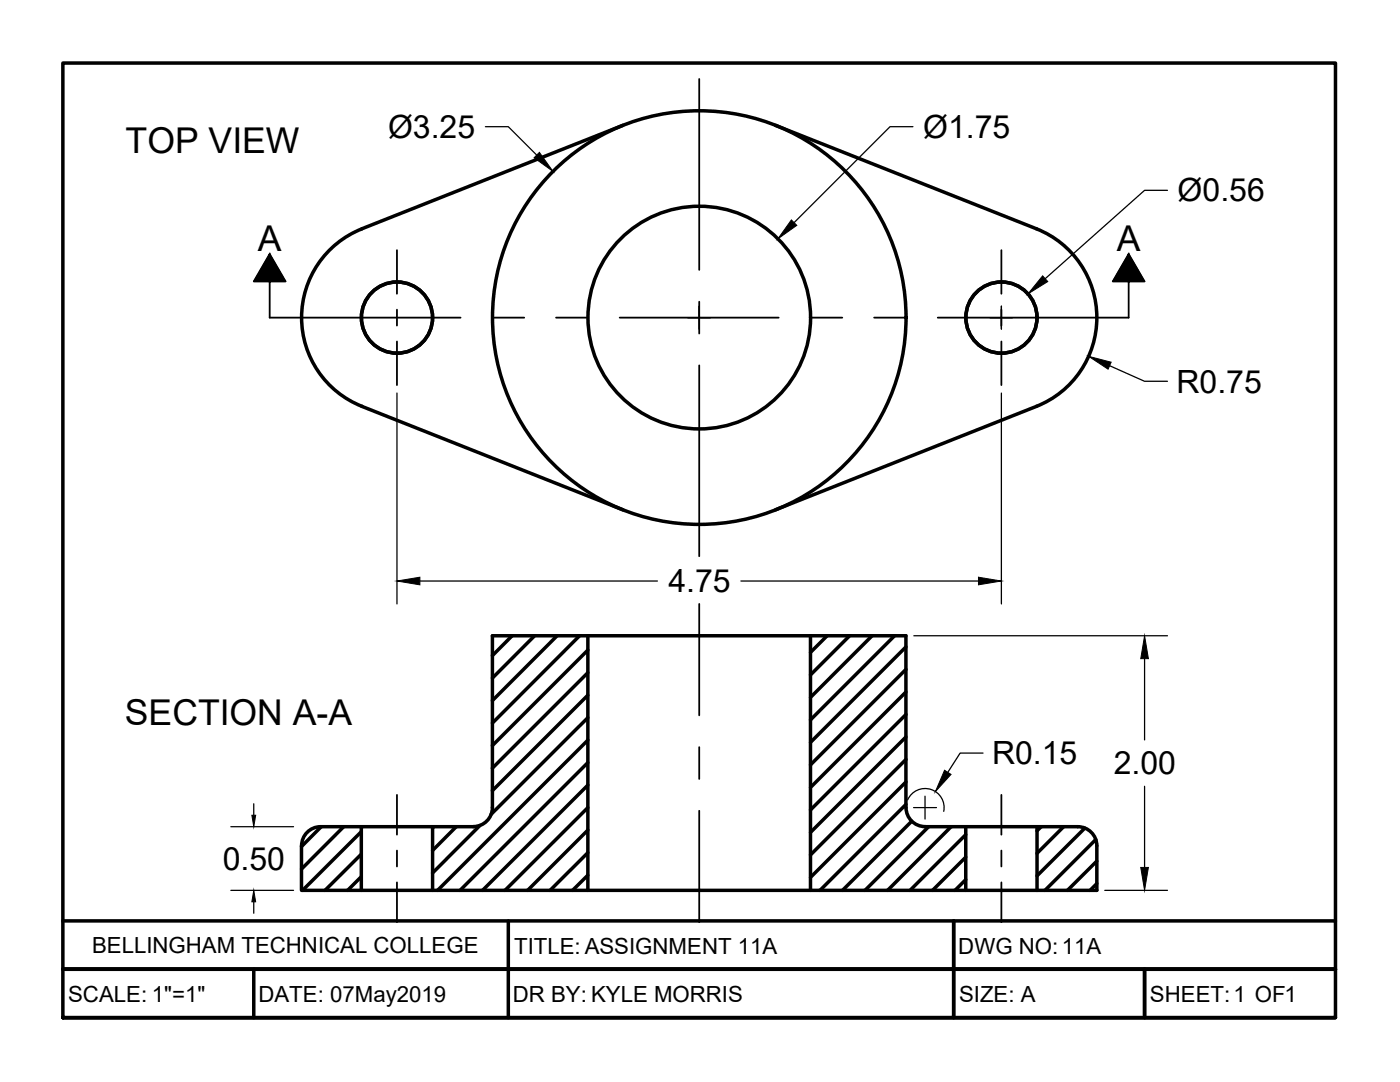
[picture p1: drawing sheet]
<svg xmlns="http://www.w3.org/2000/svg" width="279mm" height="216mm" viewBox="0 0 279 216" stroke-linecap="round" stroke-linejoin="round" font-family="sans-serif">
<!-- layer: Object -->
<g fill="none" stroke="#000" stroke-width=".7">
<path d="M124.3 25l-52.1 20.7a19 19 0 0 0-12 17.7 19 19 0 0 0 12 17.7l52.1 20.6M154.7 25l52.2 20.7a19 19 0 0 1 12 17.7 19 19 0 0 1-12 17.7l-52.2 20.6M102.2 126.9l-3.9 3.9M106.7 126.9l-8.4 8.4M111.2 126.9l-12.9 12.9M115.7 126.9l-17.4 17.4M117.3 129.7l-19 19.1M117.3 134.2l-19 19.1M117.3 138.7l-19 19.1M117.3 126.9v50.8M161.7 126.9v50.8M165.1 126.9l-3.4 3.3"/>
<path d="M169.6 126.9l-7.9 7.8M174 126.9l-12.3 12.3M178.5 126.9l-16.8 16.7M180.8 129.1l-19.1 19M180.8 133.6l-19.1 19M180.8 138.1l-19.1 19M117.3 143.2l-19.3 19.3M117.3 147.7l-30 30M117.3 152.2l-25.5 25.5M117.3 156.7l-21 21M180.8 142.6l-19.1 19M180.8 147.1l-19.1 19"/>
<path d="M180.8 151.5l-19.1 19.1M180.8 156l-19.1 19.1M60.2 168.8v8.9h158.7v-8.9M64 165l30.5-.1a3.8 3.8 0 0 0 3.8-3.8v-34.2h82.5v34.2a3.8 3.8 0 0 0 3.8 3.8l30.5 .1a3.8 3.8 0 0 1 3.8 3.8M64 165a3.8 3.8 0 0 0-3.8 3.8M64.1 165l-3.9 3.9M68.6 165l-8.4 8.4M72.1 166l-11.7 11.7M72.1 170.4l-7.2 7.3M72.1 174.9l-2.7 2.8M72.1 165v12.7M86.3 165v12.7"/>
<path d="M86.6 165l-.3 .2M91.1 165l-4.8 4.7M95.8 164.7l-9.5 9.5M117.3 161.1l-16.5 16.6M117.3 165.6l-12 12.1M117.3 170.1l-7.5 7.6M117.3 174.6l-3 3.1M180.8 160.5l-17.1 17.2M181.9 163.9l-13.8 13.8M185.3 165l-12.7 12.7M189.8 165l-12.7 12.7M192.7 166.5l-11.1 11.2"/>
<path d="M192.7 171l-6.6 6.7M192.7 175.5l-2.1 2.2M192.7 165v12.7M207 165v12.7M207.8 165l-.8 .8M212.3 165l-5.3 5.3M216.5 165.2l-9.5 9.6M218.7 167.5l-10.2 10.2M218.9 171.8l-5.9 5.9M218.9 176.3l-1.4 1.4"/>
<circle cx="79.2" cy="63.4" r="7.1"/>
<circle cx="139.6" cy="63.4" r="41.3"/>
<circle cx="139.6" cy="63.4" r="22.2"/>
<circle cx="199.9" cy="63.4" r="7.1"/>
</g>
<!-- layer: Center -->
<g fill="none" stroke="#000" stroke-width=".36">
<path d="M139.5 15.8v38.1M79.2 49.9v8.7M199.8 49.9v8.7M79.2 61.8v3.2M79.2 68.1v8.7M139.5 60.2v6.4M139.5 72.9v38.1M199.8 61.8v3.2M199.8 68.1v8.7M139.5 120.5v22.2M79.2 158.6v7.9M139.5 149.1v6.3"/>
<path d="M199.8 158.6v7.9M79.2 169.7v3.2M79.2 176.1v7.9M139.5 161.8v22.2M199.8 169.7v3.2M199.8 176.1v7.9"/>
</g>
<!-- layer: Phantom -->
<path d="M53.8 50.7l3.2 5.5h-6.4l3.2-5.5v12.7h38.1M225.2 50.7l-3.1 5.5h6.3l-3.2-5.5v12.7h-38.1M98.3 63.4h6.3M111 63.4h6.3M123.7 63.4h31.7M161.7 63.4h6.4M174.4 63.4h6.4" fill="none" stroke="#000" stroke-width=".36"/>
<!-- layer: TitleBox -->
<path d="M12.5 183.8h254M50.6 193.4v9.7M101.4 183.8v19.3M190.3 183.8v19.3zM228.4 193.4v9.7M266.5 193.4h-254h254M12.5 203.1v-190.5h254v190.5h-254h254" fill="none" stroke="#000" stroke-width=".7"/>
<!-- layer: Dimensions -->
<g fill="none" stroke="#000" stroke-width=".25">
<path d="M96.9 25.3h4.5l5.7 5.7M182.2 25.3h-4.6l-19.1 19.1M233 38h-4.6l-19.8 17.6M79.2 78.4v42.1M137.3 63.4h4.5M139.5 61.1v4.6v-4.6M197.6 63.4h4.5M199.8 61.1v4.6M199.8 78.4v42.1M221.4 73l7 3.1h4.6M83.8 115.9h47.4M147.9 115.9h47.4"/>
<path d="M182.4 126.9h50.6M228.4 131.4v16.2M181.1 159.6a3.8 3.8 0 0 1 4.7-2.1 3.8 3.8 0 0 1 2.5 4.4M184.6 158.9v4.5M196.2 150.3h-4.6l-2.4 3.8M228.4 156.9v16.2M46.1 177.7h12.5M46.1 165h12.5M50.6 160.4v2.3M50.6 179.9v2.3M182.3 161.1h4.6M220.5 177.7h12.5"/>
</g>
<path d="M107.6 30.4l2.8 3.8-3.8-2.7zM157.9 43.9l1.1 1.1-3.7 2.7zM208.1 55l1 1.2-3.9 2.4zM217.3 71.1l4.5 1.2-.7 1.4zM79.2 115.9l4.6-.7v1.5zM195.3 115.2l4.5 .7-4.5 .8zM228.4 126.9l.8 4.5h-1.5zM188.5 153.7l1.3 .8-3.1 3.5zM50.6 177.7l.4 2.2h-.7zM50.3 162.7h.7l-.4 2.3zM227.7 173.1h1.5l-.8 4.6z" fill="#000" stroke="#000" stroke-width=".2"/>
<!-- layer: Phantom -->
<g fill="#000" stroke="#000" stroke-width=".2">
<path d="M53.8 50.7v5.5h3.2zM53.8 50.7v5.5h-3.2z"/>
<path d="M225.2 50.7v5.5h3.2zM225.2 50.7v5.5h-3.1z"/>
</g>
<g font-size="7.1">
<text x="25.1" y="30.4">TOP VIEW</text>
<text x="51.4" y="50">A</text>
<text x="222.9" y="50">A</text>
<text x="24.9" y="144.7">SECTION A-A</text>
</g>
<g font-size="6.4">
<text x="77.4" y="27.5">Ø3.25</text>
<text x="184.2" y="27.5">Ø1.75</text>
<text x="235" y="40.2">Ø0.56</text>
<text x="234.8" y="78.3">R0.75</text>
<text x="133.4" y="118.2">4.75</text>
<text x="198" y="152.5">R0.15</text>
<text x="222.3" y="154.5">2.00</text>
<text x="44.4" y="173.6">0.50</text>
</g>
<g font-size="4.4">
<text x="18.4" y="190.2">BELLINGHAM TECHNICAL COLLEGE</text>
<text x="102.6" y="190.4">TITLE: ASSIGNMENT 11A</text>
<text x="191.3" y="190.3">DWG NO:11A</text>
<text x="13.6" y="200">SCALE: 1&quot;=1&quot;</text>
<text x="51.6" y="200">DATE: 07May2019</text>
<text x="102.4" y="200">DR BY: KYLE MORRIS</text>
<text x="191.4" y="200">SIZE: A</text>
<text x="229.5" y="200">SHEET:1 OF1</text>
</g>
</svg>
